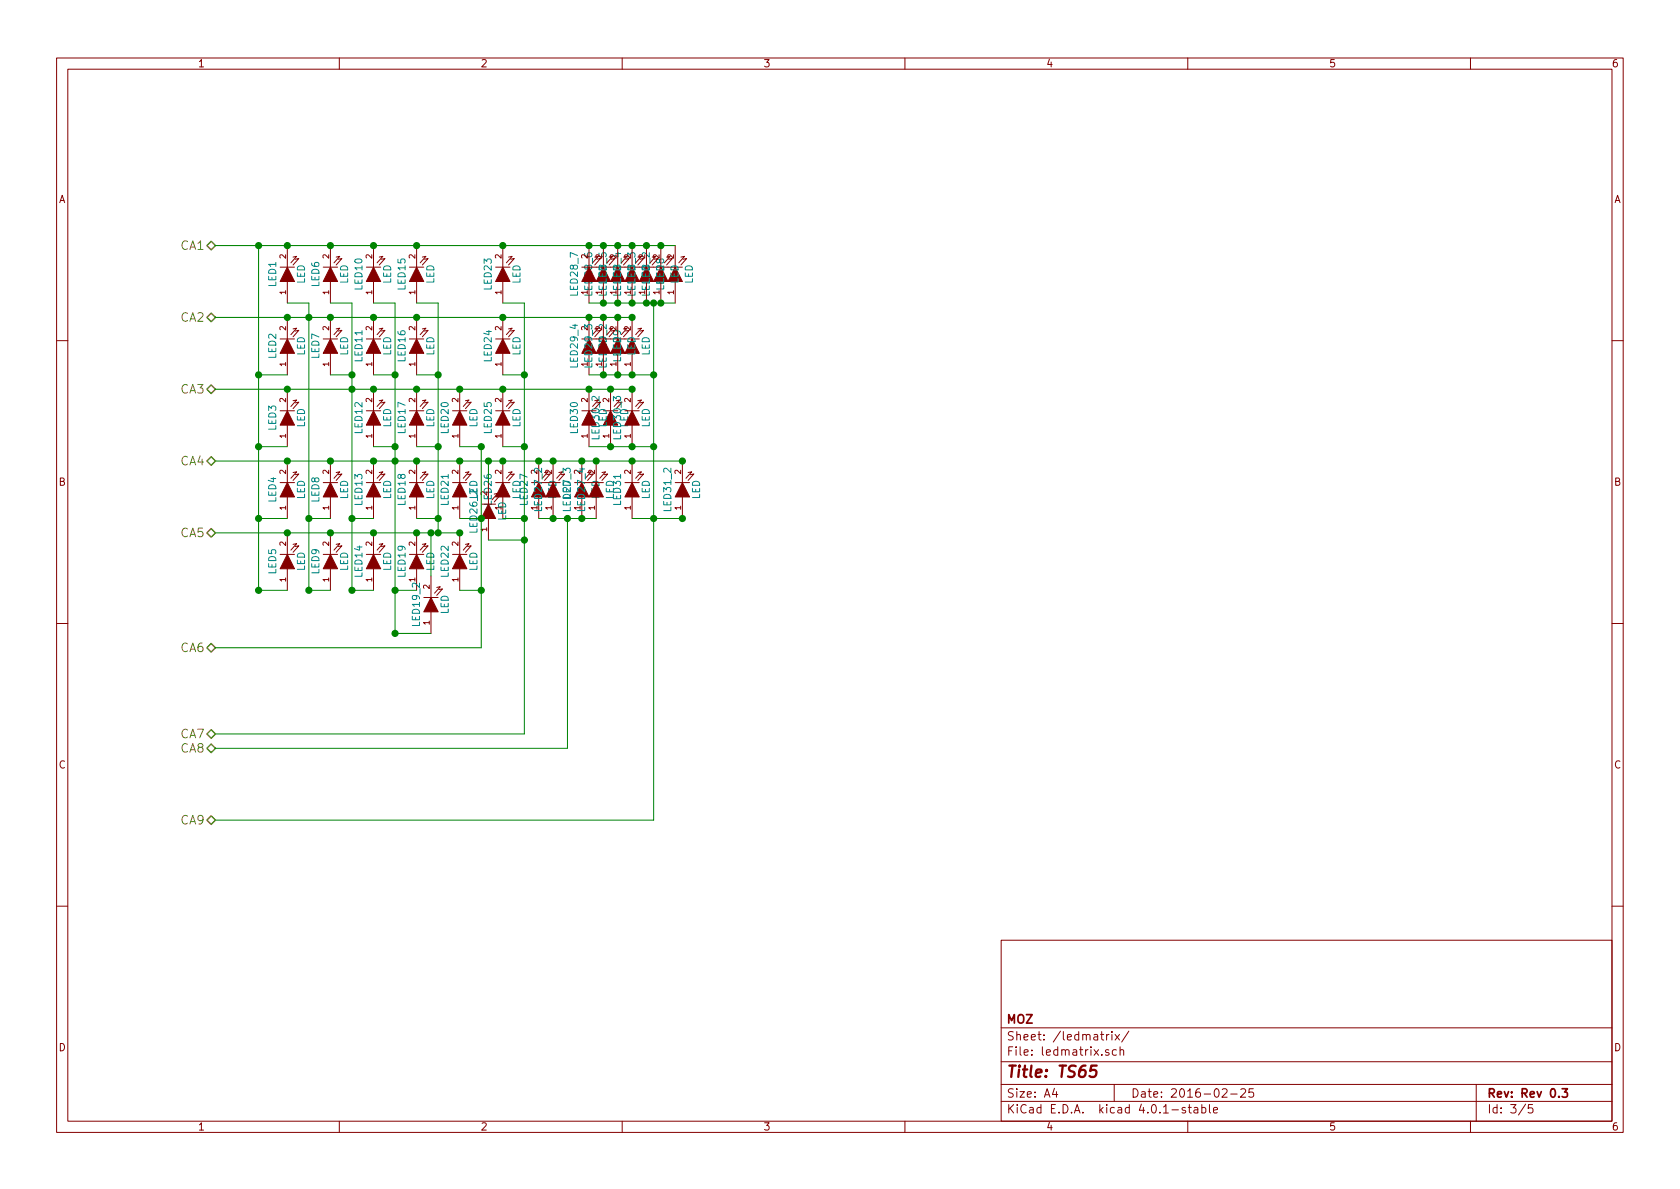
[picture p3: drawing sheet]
EESchema Schematic File Version 2
LIBS:TS65
LIBS:TS65-cache
EELAYER 25 0
EELAYER END
$Descr A4 11693 8268
encoding utf-8
Sheet 3 5
Title "TS65"
Date "2016-02-25"
Rev "Rev 0.3"
Comp "MOZ"
Comment1 ""
Comment2 ""
Comment3 ""
Comment4 ""
$EndDescr
Text HLabel 1500 1700 0    60   BiDi ~ 0
CA1
Text HLabel 1500 2200 0    60   BiDi ~ 0
CA2
Text HLabel 1500 2700 0    60   BiDi ~ 0
CA3
Text HLabel 1500 3200 0    60   BiDi ~ 0
CA4
Text HLabel 1500 3700 0    60   BiDi ~ 0
CA5
Text HLabel 1500 4500 0    60   BiDi ~ 0
CA6
Text HLabel 1500 5100 0    60   BiDi ~ 0
CA7
Text HLabel 1500 5200 0    60   BiDi ~ 0
CA8
Text HLabel 1500 5700 0    60   BiDi ~ 0
CA9
$Comp
L LED LED1
U 1 1
P 2000 1900
F 0 "LED1" H 2000 2000 50  0000 C CNN
F 1 "LED" H 2000 1800 50  0000 C CNN
F 2 "prettylib:INSW_LEDS_REG" H 2000 1900 60  0001 C CNN
F 3 "" H 2000 1900 60  0000 C CNN
F 4 "2x3x4mm 1.8mm 3mm flangeless LED" H 2000 1900 60  0001 C CNN "Description"
	1    2000 1900
	0    -1   -1   0   
$EndComp
$Comp
L LED LED6
U 1 1
P 2300 1900
F 0 "LED6" H 2300 2000 50  0000 C CNN
F 1 "LED" H 2300 1800 50  0000 C CNN
F 2 "prettylib:INSW_LEDS_REG" H 2300 1900 60  0001 C CNN
F 3 "" H 2300 1900 60  0000 C CNN
F 4 "2x3x4mm 1.8mm 3mm flangeless LED" H 2000 1900 60  0001 C CNN "Description"
	1    2300 1900
	0    -1   -1   0   
$EndComp
$Comp
L LED LED10
U 1 1
P 2600 1900
F 0 "LED10" H 2600 2000 50  0000 C CNN
F 1 "LED" H 2600 1800 50  0000 C CNN
F 2 "prettylib:INSW_LEDS_REG" H 2600 1900 60  0001 C CNN
F 3 "" H 2600 1900 60  0000 C CNN
F 4 "2x3x4mm 1.8mm 3mm flangeless LED" H 2000 1900 60  0001 C CNN "Description"
	1    2600 1900
	0    -1   -1   0   
$EndComp
$Comp
L LED LED15
U 1 1
P 2900 1900
F 0 "LED15" H 2900 2000 50  0000 C CNN
F 1 "LED" H 2900 1800 50  0000 C CNN
F 2 "prettylib:INSW_LEDS_REG" H 2900 1900 60  0001 C CNN
F 3 "" H 2900 1900 60  0000 C CNN
F 4 "2x3x4mm 1.8mm 3mm flangeless LED" H 2000 1900 60  0001 C CNN "Description"
	1    2900 1900
	0    -1   -1   0   
$EndComp
$Comp
L LED LED23
U 1 1
P 3500 1900
F 0 "LED23" H 3500 2000 50  0000 C CNN
F 1 "LED" H 3500 1800 50  0000 C CNN
F 2 "prettylib:INSW_LEDS_REG" H 3500 1900 60  0001 C CNN
F 3 "" H 3500 1900 60  0000 C CNN
F 4 "2x3x4mm 1.8mm 3mm flangeless LED" H 2000 1900 60  0001 C CNN "Description"
	1    3500 1900
	0    -1   -1   0   
$EndComp
$Comp
L LED LED28
U 1 1
P 4700 1900
F 0 "LED28" H 4700 2000 50  0000 C CNN
F 1 "LED" H 4700 1800 50  0000 C CNN
F 2 "prettylib:INSW_LEDS_REG" H 4700 1900 60  0001 C CNN
F 3 "" H 4700 1900 60  0000 C CNN
F 4 "2x3x4mm 1.8mm 3mm flangeless LED" H 2000 1900 60  0001 C CNN "Description"
	1    4700 1900
	0    -1   -1   0   
$EndComp
$Comp
L LED LED2
U 1 1
P 2000 2400
F 0 "LED2" H 2000 2500 50  0000 C CNN
F 1 "LED" H 2000 2300 50  0000 C CNN
F 2 "prettylib:INSW_LEDS_REG" H 2000 2400 60  0001 C CNN
F 3 "" H 2000 2400 60  0000 C CNN
F 4 "2x3x4mm 1.8mm 3mm flangeless LED" H 2000 1900 60  0001 C CNN "Description"
	1    2000 2400
	0    -1   -1   0   
$EndComp
$Comp
L LED LED7
U 1 1
P 2300 2400
F 0 "LED7" H 2300 2500 50  0000 C CNN
F 1 "LED" H 2300 2300 50  0000 C CNN
F 2 "prettylib:INSW_LEDS_REG" H 2300 2400 60  0001 C CNN
F 3 "" H 2300 2400 60  0000 C CNN
F 4 "2x3x4mm 1.8mm 3mm flangeless LED" H 2000 1900 60  0001 C CNN "Description"
	1    2300 2400
	0    -1   -1   0   
$EndComp
$Comp
L LED LED11
U 1 1
P 2600 2400
F 0 "LED11" H 2600 2500 50  0000 C CNN
F 1 "LED" H 2600 2300 50  0000 C CNN
F 2 "prettylib:INSW_LEDS_REG" H 2600 2400 60  0001 C CNN
F 3 "" H 2600 2400 60  0000 C CNN
F 4 "2x3x4mm 1.8mm 3mm flangeless LED" H 2000 1900 60  0001 C CNN "Description"
	1    2600 2400
	0    -1   -1   0   
$EndComp
$Comp
L LED LED16
U 1 1
P 2900 2400
F 0 "LED16" H 2900 2500 50  0000 C CNN
F 1 "LED" H 2900 2300 50  0000 C CNN
F 2 "prettylib:INSW_LEDS_REG" H 2900 2400 60  0001 C CNN
F 3 "" H 2900 2400 60  0000 C CNN
F 4 "2x3x4mm 1.8mm 3mm flangeless LED" H 2000 1900 60  0001 C CNN "Description"
	1    2900 2400
	0    -1   -1   0   
$EndComp
$Comp
L LED LED24
U 1 1
P 3500 2400
F 0 "LED24" H 3500 2500 50  0000 C CNN
F 1 "LED" H 3500 2300 50  0000 C CNN
F 2 "prettylib:INSW_LEDS_REG" H 3500 2400 60  0001 C CNN
F 3 "" H 3500 2400 60  0000 C CNN
F 4 "2x3x4mm 1.8mm 3mm flangeless LED" H 2000 1900 60  0001 C CNN "Description"
	1    3500 2400
	0    -1   -1   0   
$EndComp
$Comp
L LED LED29
U 1 1
P 4400 2400
F 0 "LED29" H 4400 2500 50  0000 C CNN
F 1 "LED" H 4400 2300 50  0000 C CNN
F 2 "prettylib:INSW_LEDS_REG" H 4400 2400 60  0001 C CNN
F 3 "" H 4400 2400 60  0000 C CNN
F 4 "2x3x4mm 1.8mm 3mm flangeless LED" H 2000 1900 60  0001 C CNN "Description"
	1    4400 2400
	0    -1   -1   0   
$EndComp
$Comp
L LED LED3
U 1 1
P 2000 2900
F 0 "LED3" H 2000 3000 50  0000 C CNN
F 1 "LED" H 2000 2800 50  0000 C CNN
F 2 "prettylib:INSW_LEDS_REG" H 2000 2900 60  0001 C CNN
F 3 "" H 2000 2900 60  0000 C CNN
F 4 "2x3x4mm 1.8mm 3mm flangeless LED" H 2000 1900 60  0001 C CNN "Description"
	1    2000 2900
	0    -1   -1   0   
$EndComp
$Comp
L LED LED12
U 1 1
P 2600 2900
F 0 "LED12" H 2600 3000 50  0000 C CNN
F 1 "LED" H 2600 2800 50  0000 C CNN
F 2 "prettylib:INSW_LEDS_REG" H 2600 2900 60  0001 C CNN
F 3 "" H 2600 2900 60  0000 C CNN
F 4 "2x3x4mm 1.8mm 3mm flangeless LED" H 2000 1900 60  0001 C CNN "Description"
	1    2600 2900
	0    -1   -1   0   
$EndComp
$Comp
L LED LED17
U 1 1
P 2900 2900
F 0 "LED17" H 2900 3000 50  0000 C CNN
F 1 "LED" H 2900 2800 50  0000 C CNN
F 2 "prettylib:INSW_LEDS_REG" H 2900 2900 60  0001 C CNN
F 3 "" H 2900 2900 60  0000 C CNN
F 4 "2x3x4mm 1.8mm 3mm flangeless LED" H 2000 1900 60  0001 C CNN "Description"
	1    2900 2900
	0    -1   -1   0   
$EndComp
$Comp
L LED LED25
U 1 1
P 3500 2900
F 0 "LED25" H 3500 3000 50  0000 C CNN
F 1 "LED" H 3500 2800 50  0000 C CNN
F 2 "prettylib:INSW_LEDS_REG" H 3500 2900 60  0001 C CNN
F 3 "" H 3500 2900 60  0000 C CNN
F 4 "2x3x4mm 1.8mm 3mm flangeless LED" H 2000 1900 60  0001 C CNN "Description"
	1    3500 2900
	0    -1   -1   0   
$EndComp
$Comp
L LED LED30_2
U 1 1
P 4250 2900
F 0 "LED30_2" H 4250 3000 50  0000 C CNN
F 1 "LED" H 4250 2800 50  0000 C CNN
F 2 "prettylib:INSW_LEDS_REG" H 4250 2900 60  0001 C CNN
F 3 "" H 4250 2900 60  0000 C CNN
F 4 "2x3x4mm 1.8mm 3mm flangeless LED" H 1850 1900 60  0001 C CNN "Description"
	1    4250 2900
	0    -1   -1   0   
$EndComp
$Comp
L LED LED4
U 1 1
P 2000 3400
F 0 "LED4" H 2000 3500 50  0000 C CNN
F 1 "LED" H 2000 3300 50  0000 C CNN
F 2 "prettylib:INSW_LEDS_REG" H 2000 3400 60  0001 C CNN
F 3 "" H 2000 3400 60  0000 C CNN
F 4 "2x3x4mm 1.8mm 3mm flangeless LED" H 2000 1900 60  0001 C CNN "Description"
	1    2000 3400
	0    -1   -1   0   
$EndComp
$Comp
L LED LED8
U 1 1
P 2300 3400
F 0 "LED8" H 2300 3500 50  0000 C CNN
F 1 "LED" H 2300 3300 50  0000 C CNN
F 2 "prettylib:INSW_LEDS_REG" H 2300 3400 60  0001 C CNN
F 3 "" H 2300 3400 60  0000 C CNN
F 4 "2x3x4mm 1.8mm 3mm flangeless LED" H 2000 1900 60  0001 C CNN "Description"
	1    2300 3400
	0    -1   -1   0   
$EndComp
$Comp
L LED LED13
U 1 1
P 2600 3400
F 0 "LED13" H 2600 3500 50  0000 C CNN
F 1 "LED" H 2600 3300 50  0000 C CNN
F 2 "prettylib:INSW_LEDS_REG" H 2600 3400 60  0001 C CNN
F 3 "" H 2600 3400 60  0000 C CNN
F 4 "2x3x4mm 1.8mm 3mm flangeless LED" H 2000 1900 60  0001 C CNN "Description"
	1    2600 3400
	0    -1   -1   0   
$EndComp
$Comp
L LED LED18
U 1 1
P 2900 3400
F 0 "LED18" H 2900 3500 50  0000 C CNN
F 1 "LED" H 2900 3300 50  0000 C CNN
F 2 "prettylib:INSW_LEDS_REG" H 2900 3400 60  0001 C CNN
F 3 "" H 2900 3400 60  0000 C CNN
F 4 "2x3x4mm 1.8mm 3mm flangeless LED" H 2000 1900 60  0001 C CNN "Description"
	1    2900 3400
	0    -1   -1   0   
$EndComp
$Comp
L LED LED21
U 1 1
P 3200 3400
F 0 "LED21" H 3200 3500 50  0000 C CNN
F 1 "LED" H 3200 3300 50  0000 C CNN
F 2 "prettylib:INSW_LEDS_REG" H 3200 3400 60  0001 C CNN
F 3 "" H 3200 3400 60  0000 C CNN
F 4 "2x3x4mm 1.8mm 3mm flangeless LED" H 2000 1900 60  0001 C CNN "Description"
	1    3200 3400
	0    -1   -1   0   
$EndComp
$Comp
L LED LED26
U 1 1
P 3500 3400
F 0 "LED26" H 3500 3500 50  0000 C CNN
F 1 "LED" H 3500 3300 50  0000 C CNN
F 2 "prettylib:INSW_LEDS_REG" H 3500 3400 60  0001 C CNN
F 3 "" H 3500 3400 60  0000 C CNN
F 4 "2x3x4mm 1.8mm 3mm flangeless LED" H 2000 1900 60  0001 C CNN "Description"
	1    3500 3400
	0    -1   -1   0   
$EndComp
$Comp
L LED LED31
U 1 1
P 4400 3400
F 0 "LED31" H 4400 3500 50  0000 C CNN
F 1 "LED" H 4400 3300 50  0000 C CNN
F 2 "prettylib:INSW_LEDS_REG" H 4400 3400 60  0001 C CNN
F 3 "" H 4400 3400 60  0000 C CNN
F 4 "2x3x4mm 1.8mm 3mm flangeless LED" H 2000 1900 60  0001 C CNN "Description"
	1    4400 3400
	0    -1   -1   0   
$EndComp
$Comp
L LED LED5
U 1 1
P 2000 3900
F 0 "LED5" H 2000 4000 50  0000 C CNN
F 1 "LED" H 2000 3800 50  0000 C CNN
F 2 "prettylib:INSW_LEDS_REG" H 2000 3900 60  0001 C CNN
F 3 "" H 2000 3900 60  0000 C CNN
F 4 "2x3x4mm 1.8mm 3mm flangeless LED" H 2000 1900 60  0001 C CNN "Description"
	1    2000 3900
	0    -1   -1   0   
$EndComp
$Comp
L LED LED9
U 1 1
P 2300 3900
F 0 "LED9" H 2300 4000 50  0000 C CNN
F 1 "LED" H 2300 3800 50  0000 C CNN
F 2 "prettylib:INSW_LEDS_REG" H 2300 3900 60  0001 C CNN
F 3 "" H 2300 3900 60  0000 C CNN
F 4 "2x3x4mm 1.8mm 3mm flangeless LED" H 2000 1900 60  0001 C CNN "Description"
	1    2300 3900
	0    -1   -1   0   
$EndComp
$Comp
L LED LED14
U 1 1
P 2600 3900
F 0 "LED14" H 2600 4000 50  0000 C CNN
F 1 "LED" H 2600 3800 50  0000 C CNN
F 2 "prettylib:INSW_LEDS_REG" H 2600 3900 60  0001 C CNN
F 3 "" H 2600 3900 60  0000 C CNN
F 4 "2x3x4mm 1.8mm 3mm flangeless LED" H 2000 1900 60  0001 C CNN "Description"
	1    2600 3900
	0    -1   -1   0   
$EndComp
$Comp
L LED LED19
U 1 1
P 2900 3900
F 0 "LED19" H 2900 4000 50  0000 C CNN
F 1 "LED" H 2900 3800 50  0000 C CNN
F 2 "prettylib:INSW_LEDS_REG" H 2900 3900 60  0001 C CNN
F 3 "" H 2900 3900 60  0000 C CNN
F 4 "2x3x4mm 1.8mm 3mm flangeless LED" H 2000 1900 60  0001 C CNN "Description"
	1    2900 3900
	0    -1   -1   0   
$EndComp
$Comp
L LED LED22
U 1 1
P 3200 3900
F 0 "LED22" H 3200 4000 50  0000 C CNN
F 1 "LED" H 3200 3800 50  0000 C CNN
F 2 "prettylib:INSW_LEDS_REG" H 3200 3900 60  0001 C CNN
F 3 "" H 3200 3900 60  0000 C CNN
F 4 "2x3x4mm 1.8mm 3mm flangeless LED" H 2000 1900 60  0001 C CNN "Description"
	1    3200 3900
	0    -1   -1   0   
$EndComp
$Comp
L LED LED27
U 1 1
P 3750 3400
F 0 "LED27" H 3750 3500 50  0000 C CNN
F 1 "LED" H 3750 3300 50  0000 C CNN
F 2 "prettylib:INSW_LEDS_REG" H 3750 3400 60  0001 C CNN
F 3 "" H 3750 3400 60  0000 C CNN
F 4 "2x3x4mm 1.8mm 3mm flangeless LED" H 2000 1900 60  0001 C CNN "Description"
	1    3750 3400
	0    -1   -1   0   
$EndComp
$Comp
L LED LED19_2
U 1 1
P 3000 4200
F 0 "LED19_2" H 3000 4300 50  0000 C CNN
F 1 "LED" H 3000 4100 50  0000 C CNN
F 2 "prettylib:INSW_LEDS_REG" H 3000 4200 60  0001 C CNN
F 3 "" H 3000 4200 60  0000 C CNN
F 4 "2x3x4mm 1.8mm 3mm flangeless LED" H 2000 1900 60  0001 C CNN "Description"
	1    3000 4200
	0    -1   -1   0   
$EndComp
$Comp
L LED LED26_2
U 1 1
P 3400 3550
F 0 "LED26_2" H 3400 3650 50  0000 C CNN
F 1 "LED" H 3400 3450 50  0000 C CNN
F 2 "prettylib:INSW_LEDS_REG" H 3400 3550 60  0001 C CNN
F 3 "" H 3400 3550 60  0000 C CNN
F 4 "2x3x4mm 1.8mm 3mm flangeless LED" H 2000 1900 60  0001 C CNN "Description"
	1    3400 3550
	0    -1   -1   0   
$EndComp
$Comp
L LED LED20
U 1 1
P 3200 2900
F 0 "LED20" H 3200 3000 50  0000 C CNN
F 1 "LED" H 3200 2800 50  0000 C CNN
F 2 "prettylib:INSW_LEDS_REG" H 3200 2900 60  0001 C CNN
F 3 "" H 3200 2900 60  0000 C CNN
F 4 "2x3x4mm 1.8mm 3mm flangeless LED" H 2000 1900 60  0001 C CNN "Description"
	1    3200 2900
	0    -1   -1   0   
$EndComp
$Comp
L LED LED28_2
U 1 1
P 4600 1900
F 0 "LED28_2" H 4600 2000 50  0000 C CNN
F 1 "LED" H 4600 1800 50  0000 C CNN
F 2 "prettylib:INSW_LEDS_REG" H 4600 1900 60  0001 C CNN
F 3 "" H 4600 1900 60  0000 C CNN
F 4 "2x3x4mm 1.8mm 3mm flangeless LED" H 2000 1900 60  0001 C CNN "Description"
	1    4600 1900
	0    -1   -1   0   
$EndComp
$Comp
L LED LED30_3
U 1 1
P 4400 2900
F 0 "LED30_3" H 4400 3000 50  0000 C CNN
F 1 "LED" H 4400 2800 50  0000 C CNN
F 2 "prettylib:INSW_LEDS_REG" H 4400 2900 60  0001 C CNN
F 3 "" H 4400 2900 60  0000 C CNN
F 4 "2x3x4mm 1.8mm 3mm flangeless LED" H 1650 1900 60  0001 C CNN "Description"
	1    4400 2900
	0    -1   -1   0   
$EndComp
$Comp
L LED LED29_2
U 1 1
P 4300 2400
F 0 "LED29_2" H 4300 2500 50  0000 C CNN
F 1 "LED" H 4300 2300 50  0000 C CNN
F 2 "prettylib:INSW_LEDS_REG" H 4300 2400 60  0001 C CNN
F 3 "" H 4300 2400 60  0000 C CNN
F 4 "2x3x4mm 1.8mm 3mm flangeless LED" H 2000 1900 60  0001 C CNN "Description"
	1    4300 2400
	0    -1   -1   0   
$EndComp
$Comp
L LED LED29_4
U 1 1
P 4100 2400
F 0 "LED29_4" H 4100 2500 50  0000 C CNN
F 1 "LED" H 4100 2300 50  0000 C CNN
F 2 "prettylib:INSW_LEDS_REG" H 4100 2400 60  0001 C CNN
F 3 "" H 4100 2400 60  0000 C CNN
F 4 "2x3x4mm 1.8mm 3mm flangeless LED" H 2000 1900 60  0001 C CNN "Description"
	1    4100 2400
	0    -1   -1   0   
$EndComp
$Comp
L LED LED31_2
U 1 1
P 4750 3400
F 0 "LED31_2" H 4750 3500 50  0000 C CNN
F 1 "LED" H 4750 3300 50  0000 C CNN
F 2 "prettylib:INSW_LEDS_REG" H 4750 3400 60  0001 C CNN
F 3 "" H 4750 3400 60  0000 C CNN
F 4 "2x3x4mm 1.8mm 3mm flangeless LED" H 2000 1900 60  0001 C CNN "Description"
	1    4750 3400
	0    -1   -1   0   
$EndComp
$Comp
L LED LED27_2
U 1 1
P 3850 3400
F 0 "LED27_2" H 3850 3500 50  0000 C CNN
F 1 "LED" H 3850 3300 50  0000 C CNN
F 2 "prettylib:INSW_LEDS_REG" H 3850 3400 60  0001 C CNN
F 3 "" H 3850 3400 60  0000 C CNN
F 4 "2x3x4mm 1.8mm 3mm flangeless LED" H 2000 1900 60  0001 C CNN "Description"
	1    3850 3400
	0    -1   -1   0   
$EndComp
$Comp
L LED LED30
U 1 1
P 4100 2900
F 0 "LED30" H 4100 3000 50  0000 C CNN
F 1 "LED" H 4100 2800 50  0000 C CNN
F 2 "prettylib:INSW_LEDS_REG" H 4100 2900 60  0001 C CNN
F 3 "" H 4100 2900 60  0000 C CNN
F 4 "2x3x4mm 1.8mm 3mm flangeless LED" H 2000 1900 60  0001 C CNN "Description"
	1    4100 2900
	0    -1   -1   0   
$EndComp
$Comp
L LED LED27_3
U 1 1
P 4050 3400
F 0 "LED27_3" H 4050 3500 50  0000 C CNN
F 1 "LED" H 4050 3300 50  0000 C CNN
F 2 "prettylib:INSW_LEDS_REG" H 4050 3400 60  0001 C CNN
F 3 "" H 4050 3400 60  0000 C CNN
F 4 "2x3x4mm 1.8mm 3mm flangeless LED" H 2000 1900 60  0001 C CNN "Description"
	1    4050 3400
	0    -1   -1   0   
$EndComp
$Comp
L LED LED29_3
U 1 1
P 4200 2400
F 0 "LED29_3" H 4200 2500 50  0000 C CNN
F 1 "LED" H 4200 2300 50  0000 C CNN
F 2 "prettylib:INSW_LEDS_REG" H 4200 2400 60  0001 C CNN
F 3 "" H 4200 2400 60  0000 C CNN
F 4 "2x3x4mm 1.8mm 3mm flangeless LED" H 2000 1900 60  0001 C CNN "Description"
	1    4200 2400
	0    -1   -1   0   
$EndComp
$Comp
L LED LED27_4
U 1 1
P 4150 3400
F 0 "LED27_4" H 4150 3500 50  0000 C CNN
F 1 "LED" H 4150 3300 50  0000 C CNN
F 2 "prettylib:INSW_LEDS_REG" H 4150 3400 60  0001 C CNN
F 3 "" H 4150 3400 60  0000 C CNN
F 4 "2x3x4mm 1.8mm 3mm flangeless LED" H 2000 1900 60  0001 C CNN "Description"
	1    4150 3400
	0    -1   -1   0   
$EndComp
$Comp
L LED LED28_3
U 1 1
P 4500 1900
F 0 "LED28_3" H 4500 2000 50  0000 C CNN
F 1 "LED" H 4500 1800 50  0000 C CNN
F 2 "prettylib:INSW_LEDS_REG" H 4500 1900 60  0001 C CNN
F 3 "" H 4500 1900 60  0000 C CNN
F 4 "2x3x4mm 1.8mm 3mm flangeless LED" H 2000 1900 60  0001 C CNN "Description"
	1    4500 1900
	0    -1   -1   0   
$EndComp
$Comp
L LED LED28_4
U 1 1
P 4400 1900
F 0 "LED28_4" H 4400 2000 50  0000 C CNN
F 1 "LED" H 4400 1800 50  0000 C CNN
F 2 "prettylib:INSW_LEDS_REG" H 4400 1900 60  0001 C CNN
F 3 "" H 4400 1900 60  0000 C CNN
F 4 "2x3x4mm 1.8mm 3mm flangeless LED" H 2000 1900 60  0001 C CNN "Description"
	1    4400 1900
	0    -1   -1   0   
$EndComp
$Comp
L LED LED28_5
U 1 1
P 4300 1900
F 0 "LED28_5" H 4300 2000 50  0000 C CNN
F 1 "LED" H 4300 1800 50  0000 C CNN
F 2 "prettylib:INSW_LEDS_REG" H 4300 1900 60  0001 C CNN
F 3 "" H 4300 1900 60  0000 C CNN
F 4 "2x3x4mm 1.8mm 3mm flangeless LED" H 2000 1900 60  0001 C CNN "Description"
	1    4300 1900
	0    -1   -1   0   
$EndComp
$Comp
L LED LED28_6
U 1 1
P 4200 1900
F 0 "LED28_6" H 4200 2000 50  0000 C CNN
F 1 "LED" H 4200 1800 50  0000 C CNN
F 2 "prettylib:INSW_LEDS_REG" H 4200 1900 60  0001 C CNN
F 3 "" H 4200 1900 60  0000 C CNN
F 4 "2x3x4mm 1.8mm 3mm flangeless LED" H 2000 1900 60  0001 C CNN "Description"
	1    4200 1900
	0    -1   -1   0   
$EndComp
$Comp
L LED LED28_7
U 1 1
P 4100 1900
F 0 "LED28_7" H 4100 2000 50  0000 C CNN
F 1 "LED" H 4100 1800 50  0000 C CNN
F 2 "prettylib:INSW_LEDS_REG" H 4100 1900 60  0001 C CNN
F 3 "" H 4100 1900 60  0000 C CNN
F 4 "2x3x4mm 1.8mm 3mm flangeless LED" H 2000 1900 60  0001 C CNN "Description"
	1    4100 1900
	0    -1   -1   0   
$EndComp
Wire Wire Line
	4700 1700 1500 1700
Wire Wire Line
	3200 3700 1500 3700
Wire Wire Line
	3050 2100 3050 3700
Wire Wire Line
	2750 2100 2750 4400
Wire Wire Line
	2450 2100 2450 4100
Wire Wire Line
	2150 2100 2150 4100
Wire Wire Line
	1800 4100 1800 1700
Connection ~ 4400 2700
Connection ~ 4550 2600
Connection ~ 4550 3100
Connection ~ 4550 3600
Connection ~ 3950 3600
Connection ~ 3650 3600
Wire Wire Line
	3650 3600 3500 3600
Connection ~ 3650 3100
Wire Wire Line
	3650 3100 3500 3100
Connection ~ 3650 2600
Wire Wire Line
	3500 2600 3650 2600
Connection ~ 3350 3100
Wire Wire Line
	2750 4100 2900 4100
Connection ~ 3050 3700
Connection ~ 3050 3100
Wire Wire Line
	3050 3100 2900 3100
Connection ~ 3050 2600
Wire Wire Line
	2900 2600 3050 2600
Wire Wire Line
	3650 2100 3500 2100
Wire Wire Line
	2900 2100 3050 2100
Connection ~ 2750 3200
Wire Wire Line
	2450 4100 2600 4100
Connection ~ 2450 3600
Wire Wire Line
	2450 3600 2600 3600
Connection ~ 2750 3100
Wire Wire Line
	2750 3100 2600 3100
Connection ~ 2750 2600
Wire Wire Line
	2600 2600 2750 2600
Wire Wire Line
	2600 2100 2750 2100
Connection ~ 3850 3200
Connection ~ 3500 3200
Connection ~ 3500 2700
Connection ~ 3500 2200
Connection ~ 3500 1700
Connection ~ 3200 2700
Connection ~ 2900 3700
Connection ~ 2900 2700
Connection ~ 2900 2200
Connection ~ 2900 1700
Connection ~ 2600 3700
Connection ~ 2600 3200
Connection ~ 2600 2700
Connection ~ 2600 2200
Connection ~ 2600 1700
Connection ~ 2450 2700
Wire Wire Line
	2150 4100 2300 4100
Connection ~ 2150 3600
Wire Wire Line
	2150 3600 2300 3600
Connection ~ 2300 3700
Connection ~ 2300 3200
Connection ~ 2150 2200
Connection ~ 2000 2200
Connection ~ 2000 2700
Connection ~ 2000 3200
Connection ~ 2000 3700
Wire Wire Line
	1800 4100 2000 4100
Wire Wire Line
	1800 3600 2000 3600
Wire Wire Line
	1800 3100 2000 3100
Wire Wire Line
	1800 2600 2000 2600
Connection ~ 1800 2600
Connection ~ 1800 3100
Connection ~ 1800 3600
Connection ~ 1800 1700
Wire Wire Line
	1500 5700 4550 5700
Wire Wire Line
	4550 5700 4550 2100
Wire Wire Line
	3200 3600 3350 3600
Connection ~ 3350 3600
Connection ~ 3200 3200
Connection ~ 2000 1700
Connection ~ 2300 1700
Connection ~ 2300 2200
Wire Wire Line
	2000 2100 2150 2100
Wire Wire Line
	2300 2100 2450 2100
Wire Wire Line
	2300 2600 2450 2600
Connection ~ 2450 2600
Wire Wire Line
	2900 3600 3050 3600
Connection ~ 3050 3600
Wire Wire Line
	3200 4100 3350 4100
Connection ~ 3350 4100
Connection ~ 3200 3700
Connection ~ 2900 3200
Wire Wire Line
	3950 5200 1500 5200
Wire Wire Line
	3650 2100 3650 5100
Wire Wire Line
	2750 4400 3000 4400
Connection ~ 2750 4100
Wire Wire Line
	3000 4000 3000 3700
Connection ~ 3000 3700
Wire Wire Line
	3400 3750 3650 3750
Connection ~ 3650 3750
Wire Wire Line
	3400 3350 3400 3200
Connection ~ 3400 3200
Wire Wire Line
	3350 3100 3200 3100
Wire Wire Line
	3650 5100 1500 5100
Connection ~ 1800 4100
Connection ~ 2150 4100
Connection ~ 2450 4100
Connection ~ 2750 4400
Connection ~ 4400 1700
Connection ~ 4500 2100
Connection ~ 4400 2100
Connection ~ 4400 2600
Connection ~ 4400 2200
Connection ~ 4400 3100
Connection ~ 4400 3200
Connection ~ 4100 2700
Connection ~ 4100 2200
Connection ~ 4100 1700
Connection ~ 4750 3600
Connection ~ 4750 3200
Connection ~ 4050 3600
Connection ~ 3750 3200
Connection ~ 4050 3200
Wire Wire Line
	4750 3200 1500 3200
Wire Wire Line
	4750 3600 4400 3600
Connection ~ 4200 2200
Connection ~ 4300 2200
Connection ~ 4300 2600
Connection ~ 4200 2600
Wire Wire Line
	4150 3600 3750 3600
Connection ~ 3850 3600
Connection ~ 4150 3200
Wire Wire Line
	4100 2600 4550 2600
Wire Wire Line
	4400 2200 1500 2200
Wire Wire Line
	4700 2100 4100 2100
Connection ~ 4200 1700
Connection ~ 4300 1700
Connection ~ 4500 1700
Connection ~ 4600 1700
Connection ~ 4200 2100
Connection ~ 4300 2100
Connection ~ 4600 2100
Connection ~ 4550 2100
Connection ~ 4250 3100
Connection ~ 4250 2700
Wire Wire Line
	4400 2700 1500 2700
Wire Wire Line
	4100 3100 4550 3100
Wire Wire Line
	3350 4500 1500 4500
Wire Wire Line
	3350 3100 3350 4500
Wire Wire Line
	3950 3600 3950 5200
$EndSCHEMATC
